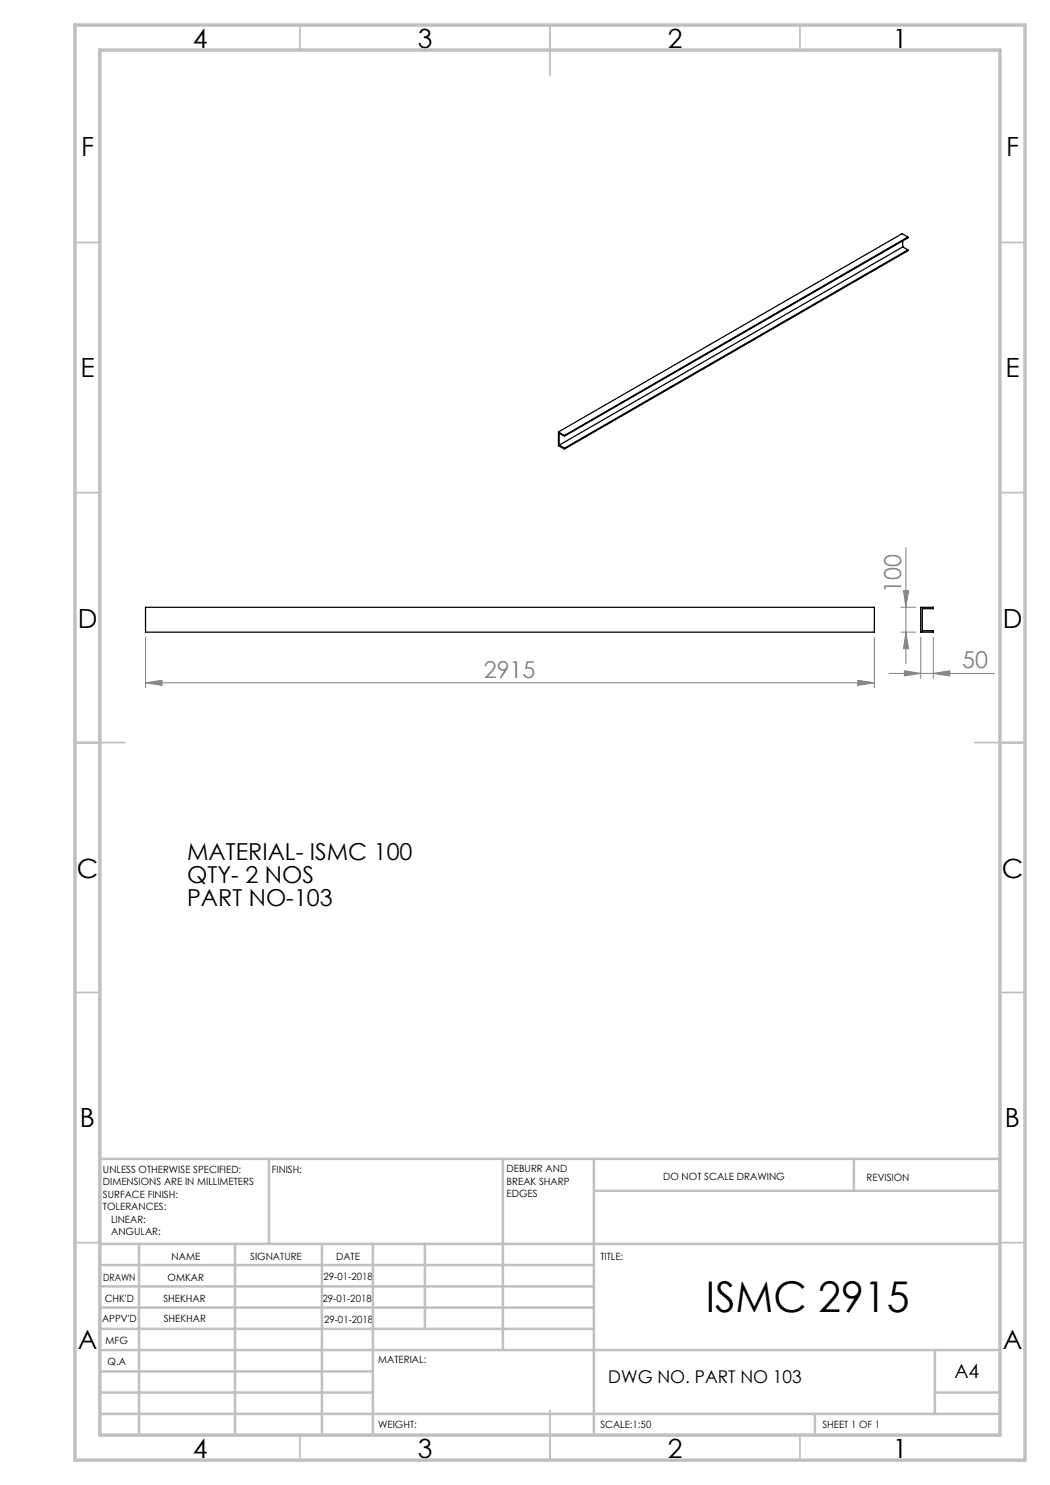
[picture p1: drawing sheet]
<svg xmlns="http://www.w3.org/2000/svg" width="210mm" height="297mm" viewBox="0 0 210 297" stroke-linecap="round" stroke-linejoin="round" font-family="sans-serif">
<g fill="none" stroke="#808080" stroke-width=".2">
<path d="M180.7 118.1h1l-.5 3.4zM181.2 109.5v23.3M29.1 136.6l3.3-.5v1zM29.1 127.5v10.1M29.1 136.6h145.8M171.6 136.1l3.3 .5-3.3 .5zM174.9 127.5v10.1M177.8 134.7h21.1M180.2 121.5h3M180.2 126.4h3M180.9 134.2l3.2 .5-3.2 .5zM181.2 126.4l.5 3.3h-1z"/>
<path d="M184.1 127.5v8.2M186.7 134.7l3.3-.5v1zM186.7 127.5v8.2"/>
</g>
<g fill="none" stroke="#c0c0c0" stroke-width=".35">
<path d="M60 5v5M110 5v10M160 5v5M15 48.5h5M200 48.5h5M15 98.5h5M200 98.5h5M15 148.5h10M195 148.5h10M15 198.5h5M200 198.5h5M15 248.5h5"/>
<path d="M200 248.5h5M60 287v5M110 282v10M160 287v5"/>
</g>
<g fill="none" stroke="#c0c0c0" stroke-width=".5">
<path d="M53.8 231.8v17M100.6 231.8v38.2M118.8 231.8v55.2M118.8 238.2h81.2M170.8 231.8v6.4M200 231.8h-180v55.2M20 248.8h180M20 257.3h98.8M20 253h98.8M27.8 248.8v38.2M47 248.8v38.2M64.4 248.8v38.2"/>
<path d="M74.6 248.8v38.2M85 248.8v17M20 265.8h98.8M20 261.5h98.8M20 278.5h54.6M20 274.3h54.6M20 270h180M187 278.5h13M187 270v12.8M20 282.8h180M163 282.8v4.2"/>
</g>
<path d="M15 5h190v287h-190zM20 10h180v277h-180z" fill="none" stroke="#c0c0c0" stroke-width=".7"/>
<g fill="#808080">
<path d="M171.6 136.1l3.3 .5-3.3 .5zM29.1 136.6l3.3-.5v1z"/>
<path d="M180.9 134.2l3.2 .5-3.2 .5zM186.7 134.7l3.3-.5v1z"/>
<path d="M180.7 118.1h1l-.5 3.4zM181.2 126.4l.5 3.3h-1z"/>
</g>
<g fill="none" stroke="#000" stroke-width=".25">
<path d="M180.6 49.4l-68.8 39.6M180.6 48.2v1.2M180.6 49.4l1 .6M181.6 47.4v.2l-68.7 39.6M181.6 47.4l-68.7 39.7M181.6 50v.2l-68.7 39.6M181.6 47.4l-1.2-.7-68.7 39.7M181.6 50l-68.7 39.6M111.7 86.4l1.2 .7M111.7 86.4v2.7l1.2 .7M111.8 89l1.1 .6M112.9 87.1v.1"/>
<path d="M112.9 89.6v.2M112.9 87.2l-1.1-.6v2.4M29.1 121.5h145.8v4.9h-145.8zM184.2 121.5h2.5v.2h-2.2v4.4h2.2v.3h-2.5z"/>
</g>
<text font-size="8.5" x="141.1" y="262.5">ISMC 2915</text>
<g font-size="5.3">
<text x="38.5" y="9.5">4</text>
<text x="83.5" y="9.5">3</text>
<text x="133.6" y="9.5">2</text>
<text x="178.6" y="9.5">1</text>
<text x="16.2" y="31.3">F</text>
<text x="201.2" y="31.3">F</text>
<text x="16.1" y="75.5">E</text>
<text x="201.1" y="75.5">E</text>
<text x="15.5" y="125.5">D</text>
<text x="200.5" y="125.5">D</text>
<text x="15.4" y="175.5">C</text>
<text x="200.4" y="175.5">C</text>
<text x="16" y="225.5">B</text>
<text x="201" y="225.5">B</text>
<text x="15.5" y="269.8">A</text>
<text x="200.5" y="269.8">A</text>
<text x="38.5" y="291.5">4</text>
<text x="83.5" y="291.5">3</text>
<text x="133.6" y="291.5">2</text>
<text x="178.6" y="291.5">1</text>
</g>
<g font-size="4.7" fill="#808080">
<text x="180.2" y="118.5" transform="rotate(-90 180.2 118.5)">100</text>
<text x="96.8" y="135.5">2915</text>
<text x="192.5" y="133.7">50</text>
</g>
<g font-size="4.7">
<text x="37.4" y="172.1">MATERIAL- ISMC 100</text>
<text x="37.4" y="176.6">QTY- 2 NOS</text>
<text x="37.4" y="181.1">PART NO-103</text>
</g>
<text font-size="3.9" x="190.9" y="275.5">A4</text>
<text font-size="3.5" x="121.7" y="276.6">DWG NO. PART NO 103</text>
<g font-size="2">
<text x="20.6" y="234.6">UNLESS OTHERWISE SPECIFIED:</text>
<text x="20.6" y="237.1">DIMENSIONS ARE IN MILLIMETERS</text>
<text x="20.6" y="239.6">SURFACE FINISH:</text>
<text x="54.4" y="234.6">FINISH:</text>
<text x="101.3" y="234.5">DEBURR AND</text>
<text x="101.3" y="237">BREAK SHARP</text>
<text x="101.3" y="239.5">EDGES</text>
<text x="132.6" y="236">DO NOT SCALE DRAWING</text>
<text x="173.3" y="236.2">REVISION</text>
<text x="20.6" y="242.1">TOLERANCES:</text>
<text x="22.2" y="244.6">LINEAR:</text>
<text x="22.2" y="247.1">ANGULAR:</text>
<text x="34.3" y="252">NAME</text>
<text x="50" y="251.9">SIGNATURE</text>
<text x="67.2" y="251.9">DATE</text>
<text x="120.1" y="251.9">TITLE:</text>
<text x="20.6" y="256.1">DRAWN</text>
<text x="33.5" y="256.1">OMKAR</text>
<text x="64.7" y="255.9">29-01-2018</text>
<text x="20.9" y="260.3">CHK'D</text>
<text x="32.7" y="260.3">SHEKHAR</text>
<text x="64.5" y="260.3">29-01-2018</text>
<text x="20.4" y="264.4">APPV'D</text>
<text x="21.1" y="268.8">MFG</text>
<text x="32.8" y="264.4">SHEKHAR</text>
<text x="64.8" y="264.6">29-01-2018</text>
<text x="21.5" y="273">Q.A</text>
<text x="75.6" y="272.5">MATERIAL:</text>
<text x="75.6" y="285.5">WEIGHT:</text>
<text x="120.1" y="285.6">SCALE:1:50</text>
<text x="164.5" y="285.6">SHEET 1 OF 1</text>
</g>
</svg>
